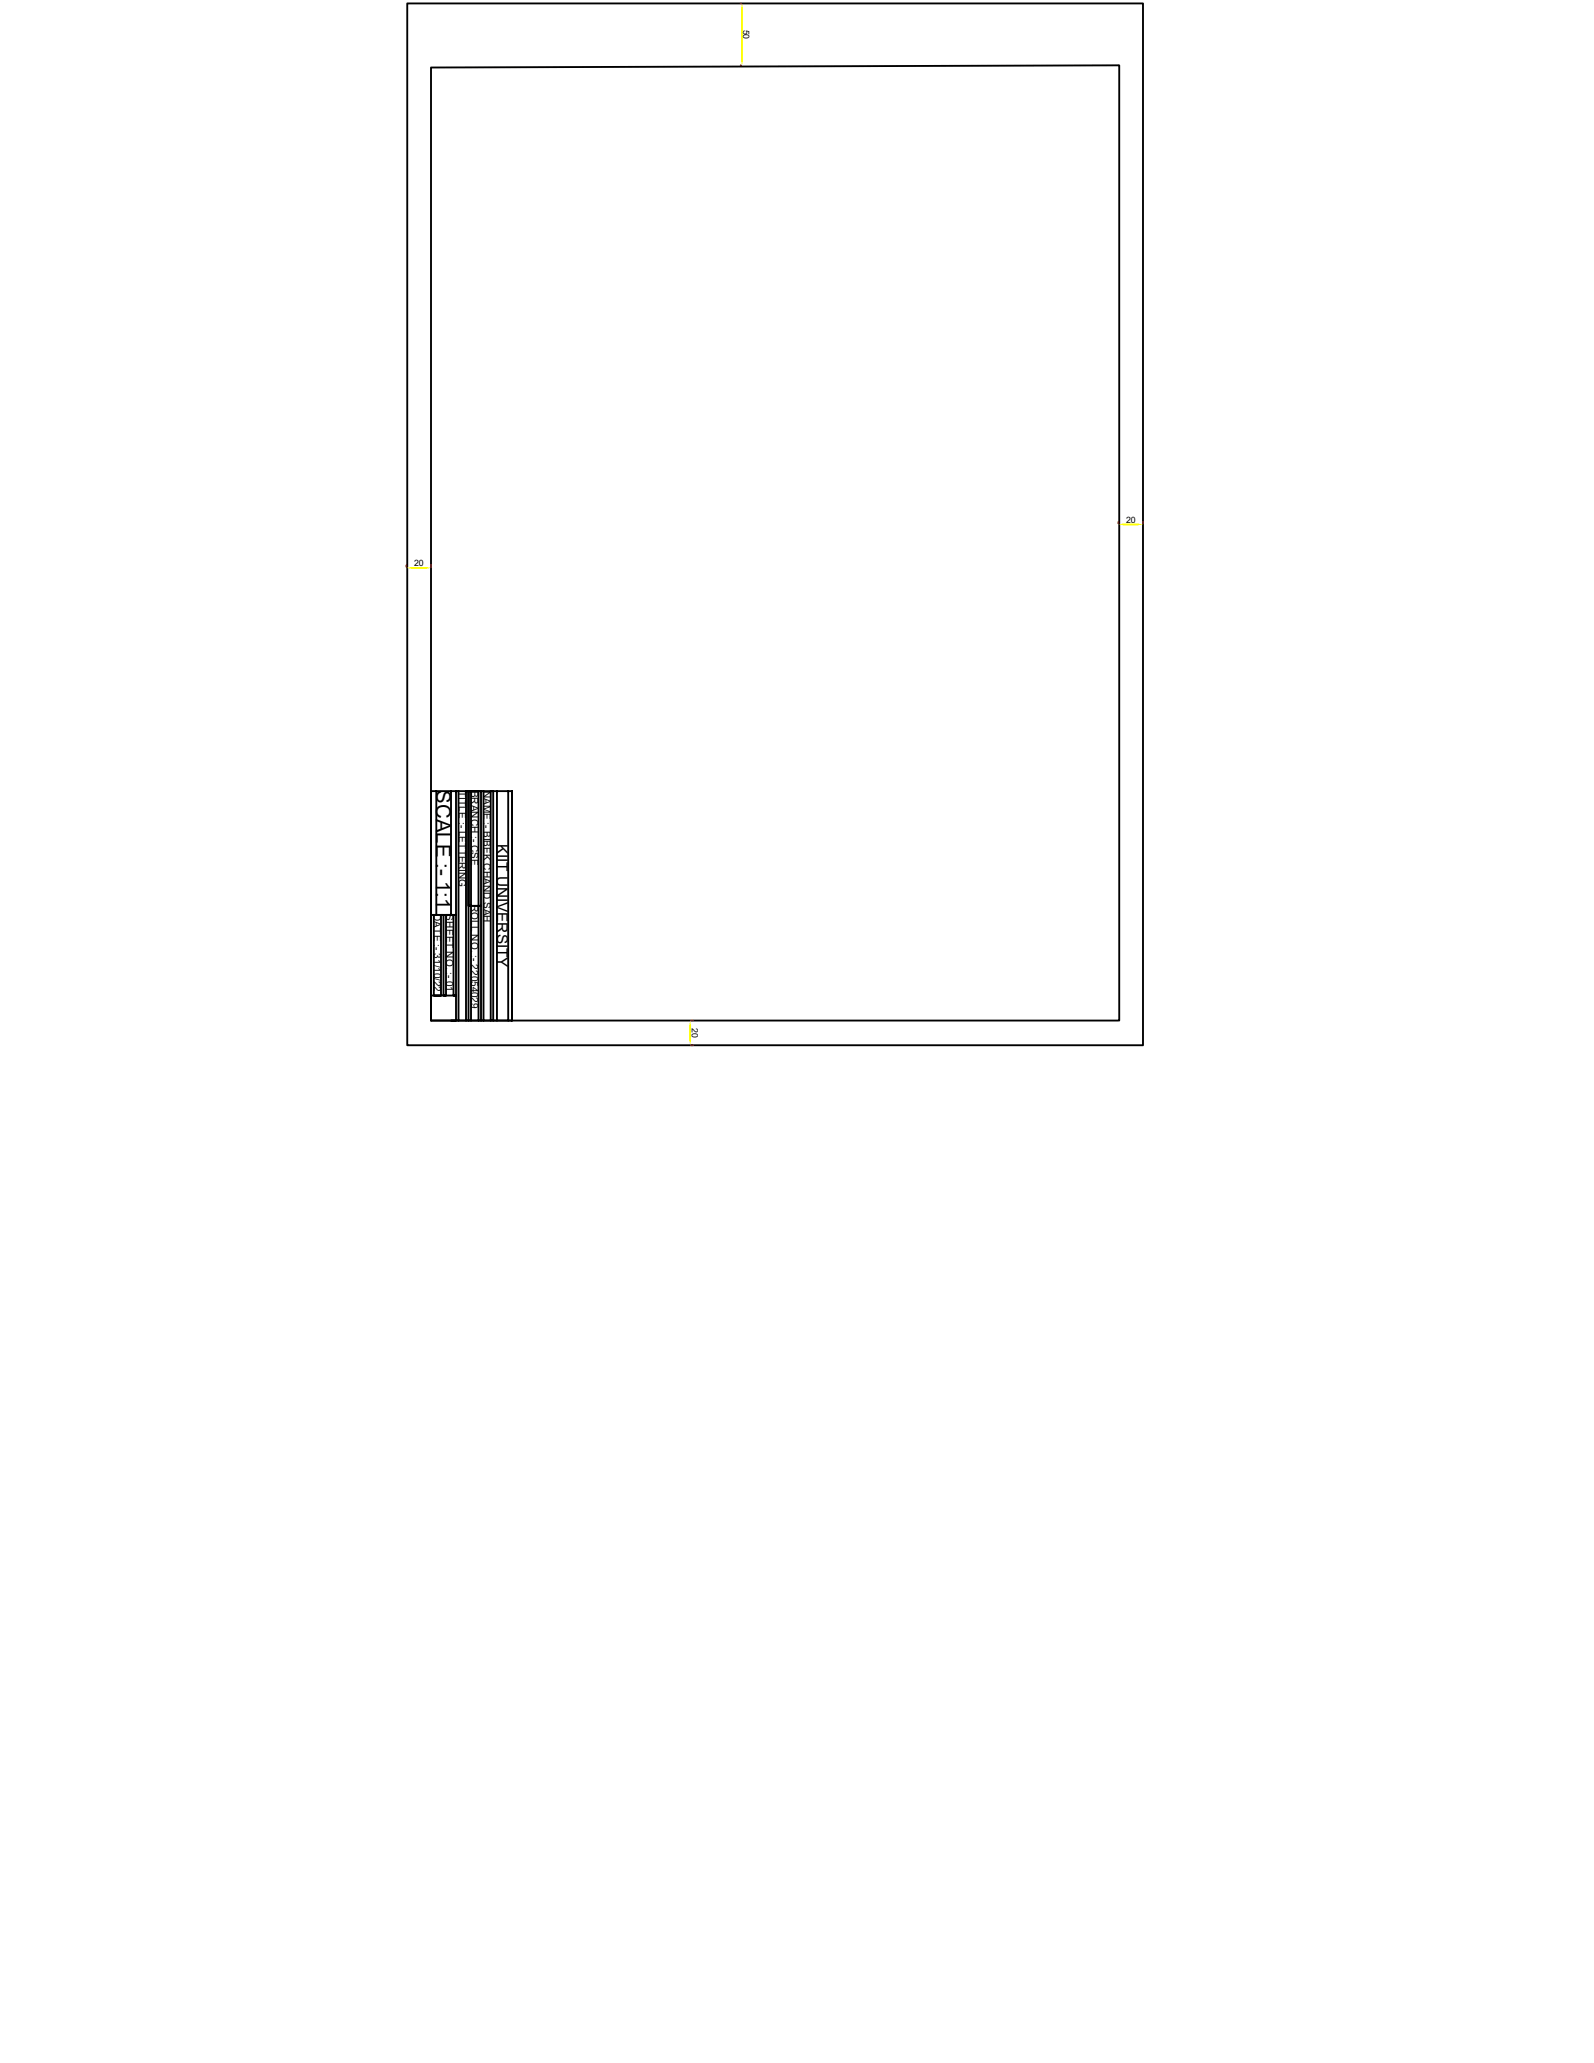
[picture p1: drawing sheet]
<svg xmlns="http://www.w3.org/2000/svg" width="216mm" height="279mm" viewBox="0 0 216 279" stroke-linecap="round" stroke-linejoin="round" font-family="sans-serif">
<g fill="none" stroke="#000" stroke-width=".25">
<path d="M55.2 .5h99.6v141.1h-99.6zM151.5 8.8l-93.1 .3v129.1h93.1M151.6 8.8v129.4M59.1 107.1v16.8M61.1 107.1v16.8M61.8 107.1v31.1h-.7M62.1 107.1v31.1M63.1 107.1v31.1M65.2 107.1v31.1M65.5 107.1v31.1M66.5 107.1v31.1M66.8 107.1v31.1"/>
<path d="M67.3 107.1v31.1M68.8 107.1v31.1M58.4 123.9v14.3M58.8 123.9v10.9h.9v-10.9h.4v10.9h.3v-10.9h1v10.9h.4h-3.4M61.8 123.9h-3.4v-16.8h10.9v31.1v-31.1v31.1h-10.9M63.8 138.2v-31.1h1v31.1M65.2 122.7h-1.7v-15.6v31.1"/>
</g>
<path d="M100.3 8.8h.1M100.3 .5h.1" fill="none" stroke="#f00" stroke-width=".25"/>
<path d="M100.5 1.1v7.1" fill="none" stroke="#ff0" stroke-width=".25"/>
<g fill="#ff0">
<path d="M100.5 .5l.1 .6h-.2z"/>
<path d="M100.4 8.2h.2l-.1 .6z"/>
</g>
<path d="M151.5 70.7v.2M154.8 70.7v.2" fill="none" stroke="#f00" stroke-width=".25"/>
<path d="M152.1 71h2" fill="none" stroke="#ff0" stroke-width=".25"/>
<g fill="#ff0">
<path d="M154.1 70.9l.7 .1-.7 .1z"/>
<path d="M151.5 71l.6-.1v.2z"/>
</g>
<path d="M93.6 138.2h.2M93.6 141.6h.2" fill="none" stroke="#f00" stroke-width=".25"/>
<path d="M93.5 138.9v2" fill="none" stroke="#ff0" stroke-width=".25"/>
<g fill="#ff0">
<path d="M93.5 138.2l.1 .7h-.2z"/>
<path d="M93.4 140.9h.2l-.1 .7z"/>
</g>
<path d="M55 76.6v.2M58.4 76.6v.2" fill="none" stroke="#f00" stroke-width=".25"/>
<path d="M55.7 76.9h2" fill="none" stroke="#ff0" stroke-width=".25"/>
<g fill="#ff0">
<path d="M57.7 76.8l.7 .1-.7 .1z"/>
<path d="M55 76.9l.7-.1v.2z"/>
</g>
<text font-size="2.8" x="59.1" y="107" transform="rotate(90 59.1 107)">SCALE :- 1:1</text>
<text font-size="2.1" x="67.3" y="114.3" transform="rotate(90 67.3 114.3)">KIIT UNIVERSITY</text>
<g font-size="1.4">
<text x="62.1" y="107.1" transform="rotate(90 62.1 107.1)">TITLE :- LETTERING</text>
<text x="63.8" y="107.1" transform="rotate(90 63.8 107.1)">BRANCH :- CSE</text>
<text x="65.5" y="107.1" transform="rotate(90 65.5 107.1)">NAME :- BIBEK CHAND SAH</text>
<text x="58.8" y="123.8" transform="rotate(90 58.8 123.8)">DATE :- 31/10/22</text>
<text x="60.5" y="123.8" transform="rotate(90 60.5 123.8)">SHEET NO. :- 01</text>
<text x="63.8" y="122.6" transform="rotate(90 63.8 122.6)">ROLL NO. :- 22054029</text>
</g>
<g font-size="1.2">
<text x="100.7" y="4" transform="rotate(90 100.7 4)">50</text>
<text x="152.5" y="70.8">20</text>
<text x="56.1" y="76.7">20</text>
<text x="93.7" y="139.2" transform="rotate(90 93.7 139.2)">20</text>
</g>
</svg>
